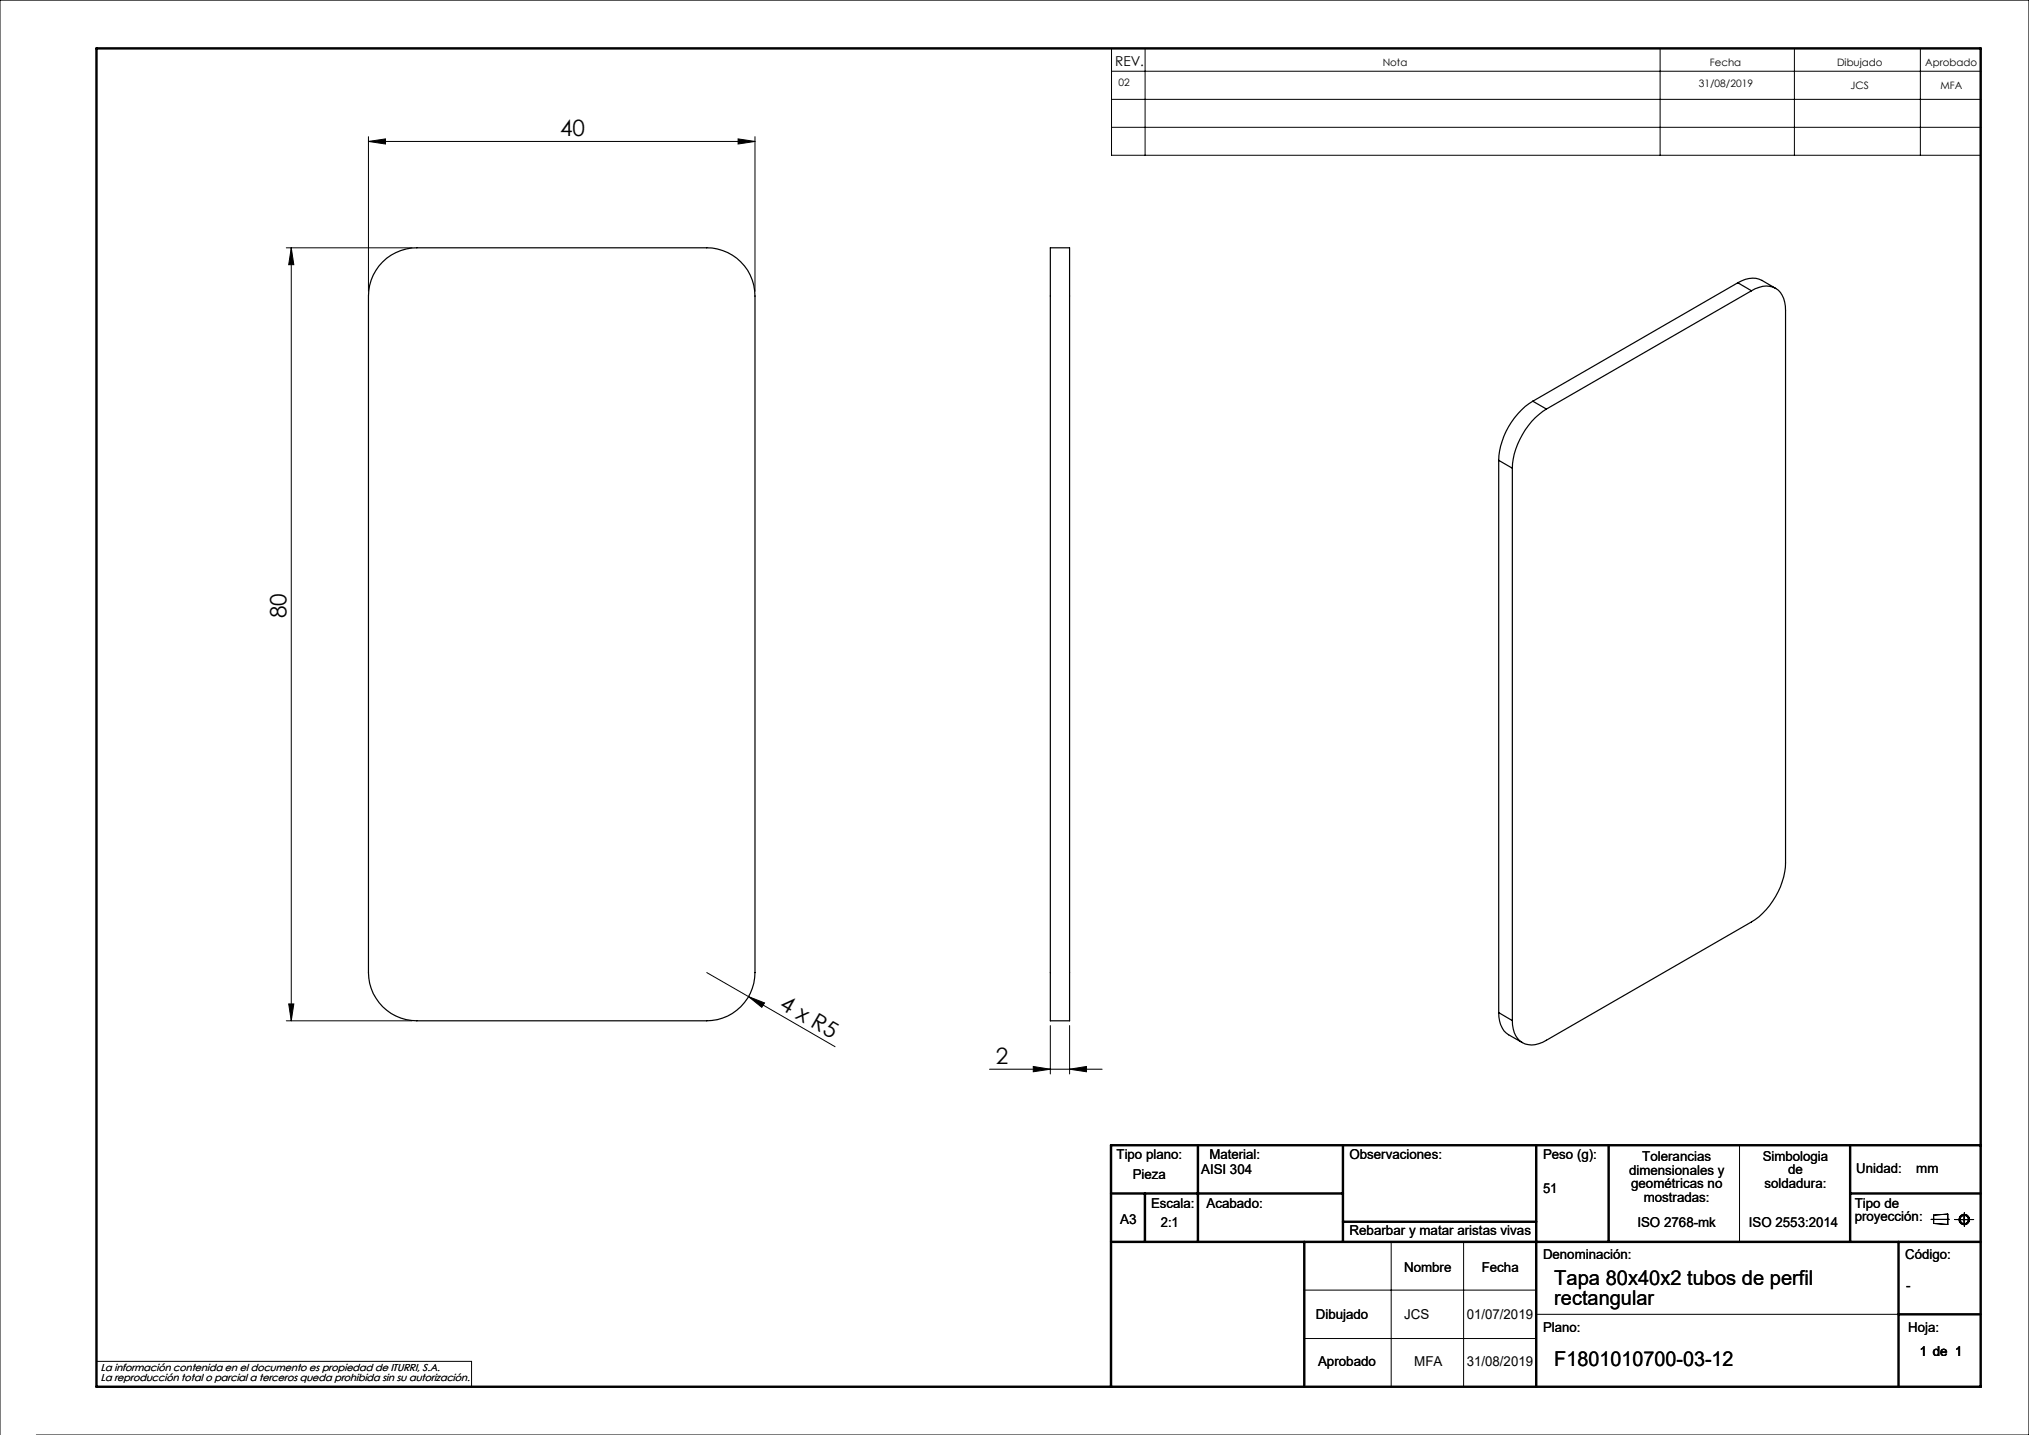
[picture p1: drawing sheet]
<svg xmlns="http://www.w3.org/2000/svg" width="420mm" height="297mm" viewBox="0 0 420 297" stroke-linecap="round" stroke-linejoin="round" font-family="sans-serif">
<g fill="none" stroke="#000" stroke-width=".21">
<path d="M230.1 10h179.9v22.1h-179.9zM230.1 14.7h179.9M237 10v22.1M343.6 10v22.1M371.4 10v22.1M397.5 10v22.1M76.3 29.3l3.5-.6v1.1zM76.3 28.3v32M76.3 29.3h80M152.8 28.7l3.5 .6-3.5 .5zM156.3 28.3v32M230.1 20.6h179.9"/>
<path d="M230.1 26.3h179.9M59.3 51.3h26M60.3 51.3l.5 3.5h-1zM60.3 51.3v160M59.3 211.3h26M59.8 207.8h1l-.5 3.5zM146.3 201.3l26.6 15.3M154.9 206.3l3.4 1.3-.6 .9zM217.4 212.3v10M221.4 212.3v10M204.8 221.3h23.3M213.9 220.7l3.5 .6-3.5 .5z"/>
<path d="M221.4 221.3l3.5-.6v1.1zM360.1 237v20M288 257v30M303 257v30M399.7 252.4h3.8M400.3 251.5l2.9-.2v2.1l-2.9-.2zM404.6 252.4h4M406.6 251v2.8M270 267h48M270 277h48M318 272h75M0 297v-297h420v297h-412.5"/>
<path d="M20 281.8h77.6v5.2"/>
<circle cx="406.6" cy="252.4" r=".86"/>
<circle cx="406.6" cy="252.4" r="1.07"/>
</g>
<g fill="none" stroke="#000" stroke-width=".5">
<path d="M20 10h390v277h-390zM248 237v20M278 237v20M318 237v50M333 237v20M383 237v20M410 237h-180v50M230 257h180M230 247h48M237 247v10M270 257v30M278 252.9h40"/>
<path d="M383 247h27M393 257v30M393 272h17"/>
</g>
<g fill="#000">
<path d="M154.9 206.3l3.4 1.3-.6 .9z"/>
<path d="M152.8 28.7l3.5 .6-3.5 .5zM76.3 29.3l3.5-.6v1.1z"/>
<path d="M59.8 207.8h1l-.5 3.5zM60.3 51.3l.5 3.5h-1z"/>
<path d="M213.9 220.7l3.5 .6-3.5 .5zM221.4 221.3l3.5-.6v1.1z"/>
</g>
<g fill="none" stroke="#000" stroke-width=".25">
<path d="M79.2 54.2a10.1 10.1 0 0 1 7.1-2.9h60a10 10 0 0 1 10 10v140a10 10 0 0 1-10 10h-60a10 10 0 0 1-10-10v-140a9.9 9.9 0 0 1 2.9-7.1zM217.4 51.3h4v160h-4zM359.7 58.5a5.1 5.1 0 0 1 5-.5l2.9 1.7M359.7 58.5l2.8 1.7M359.7 58.5l-42.4 24.5M362.5 60.2a4.6 4.6 0 0 1 5.6-.2 5.4 5.4 0 0 1 1.5 4.2v114.4a15.5 15.5 0 0 1-7.1 12.2l-42.4 24.5a4.6 4.6 0 0 1-5.5 .1 5.3 5.3 0 0 1-1.5-4.2M362.5 60.2l-42.4 24.5M310.2 95.3l2.9 1.6M310.2 95.3v114.3M313.1 96.9v114.3M317.3 83a15.4 15.4 0 0 0-7.1 12.3M317.3 83l2.8 1.7"/>
<path d="M320.1 84.7a15.8 15.8 0 0 0-7 12.2M310.2 209.6a5.2 5.2 0 0 0 2.1 4.6l2.8 1.6M310.2 209.6l2.9 1.6"/>
</g>
<g font-size="4.7">
<text x="115.9" y="28.2">40</text>
<text x="59.3" y="128" transform="rotate(-90 59.3 128)">80</text>
<text x="161.1" y="208.7" transform="rotate(30 161.1 208.7)">4 x R5</text>
<text x="206.1" y="220.2">2</text>
</g>
<g font-size="4.2">
<text x="321.7" y="265.9">Tapa 80x40x2 tubos de perfil</text>
<text x="321.7" y="270.2">rectangular</text>
<text x="321.7" y="282.8">F1801010700-03-12</text>
</g>
<g font-size="2.8">
<text x="230.8" y="13.6">REV.</text>
<text x="231.1" y="239.9">Tipo plano:</text>
<text x="250.3" y="239.9">Material:</text>
<text x="279.3" y="239.9">Observaciones:</text>
<text x="319.4" y="239.9">Peso (g):</text>
<text x="234.5" y="244.1">Pieza</text>
<text x="248.6" y="243">AISI 304</text>
<text x="337.2" y="243.1">dimensionales y</text>
<text x="337.6" y="246">geométricas no</text>
<text x="339.9" y="240.3">Tolerancias</text>
<text x="364.9" y="240.2">Simbologia</text>
<text x="365.3" y="245.9">soldadura:</text>
<text x="370.1" y="243">de</text>
<text x="384.2" y="242.7">Unidad:</text>
<text x="396.7" y="242.7">mm</text>
<text x="238.3" y="250">Escala:</text>
<text x="249.7" y="250">Acabado:</text>
<text x="319.4" y="246.9">51</text>
<text x="340.2" y="248.8">mostradas:</text>
<text x="383.9" y="250">Tipo de</text>
<text x="231.9" y="253.4">A3</text>
<text x="240.3" y="254">2:1</text>
<text x="279.3" y="255.7">Rebarbar y matar aristas vivas</text>
<text x="338.9" y="254">ISO 2768-mk</text>
<text x="362" y="254">ISO 2553:2014</text>
<text x="383.9" y="252.8">proyección:</text>
<text x="290.6" y="263.3">Nombre</text>
<text x="306.7" y="263.3">Fecha</text>
<text x="319.4" y="260.6">Denominación:</text>
<text x="394.4" y="260.6">Código:</text>
<text x="394.6" y="266.9">-</text>
<text x="272.4" y="273">Dibujado</text>
<text x="290.6" y="273">JCS</text>
<text x="303.6" y="273">01/07/2019</text>
<text x="319.4" y="275.8">Plano:</text>
<text x="395" y="275.8">Hoja:</text>
<text x="397.4" y="280.6">1 de 1</text>
<text x="272.8" y="282.8">Aprobado</text>
<text x="292.7" y="282.8">MFA</text>
<text x="303.6" y="282.8">31/08/2019</text>
</g>
<g font-size="2.1">
<text x="231.5" y="17.8">02</text>
<text x="286.2" y="13.6">Nota</text>
<text x="353.9" y="13.6">Fecha</text>
<text x="380.3" y="13.6">Dibujado</text>
<text x="398.5" y="13.6">Aprobado</text>
<text x="351.7" y="18">31/08/2019</text>
<text x="383.1" y="18.3">JCS</text>
<text x="401.7" y="18.3">MFA</text>
<text x="20.8" y="283.7">La información contenida en el documento es propiedad de ITURRI, S.A.</text>
<text x="20.8" y="285.7">La reproducción total o parcial a terceros queda prohibida sin su autorización.</text>
</g>
</svg>
